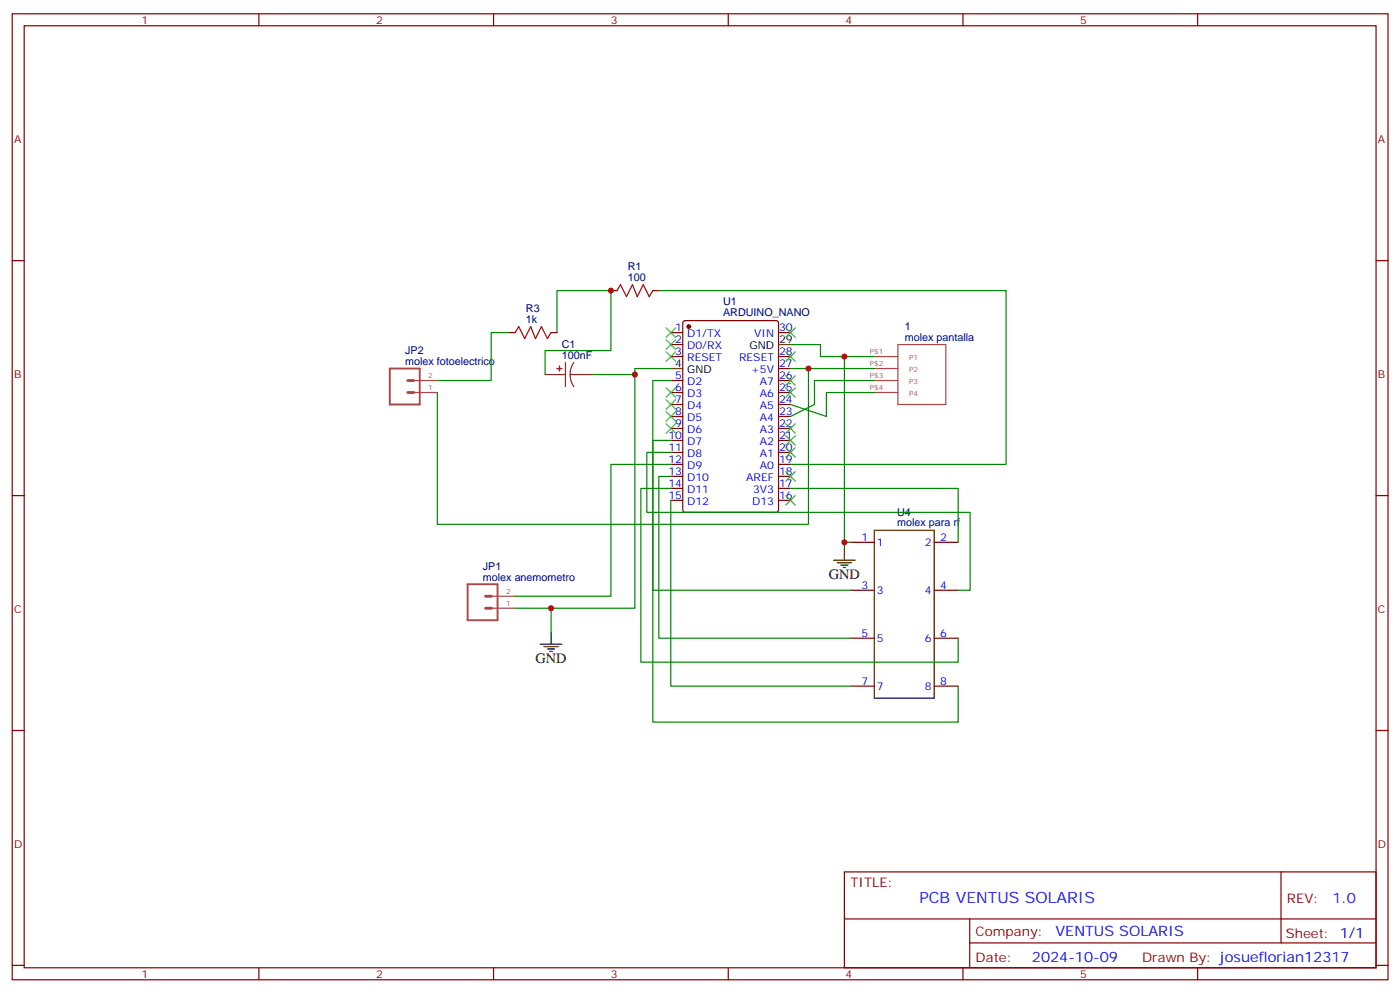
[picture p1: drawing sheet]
<svg xmlns="http://www.w3.org/2000/svg" width="412mm" height="292mm" viewBox="0 0 412 292" stroke-linecap="round" stroke-linejoin="round" font-family="sans-serif">
<g fill="none" stroke="#870000" stroke-width=".35">
<path d="M3.6 4.1h405.3v284.3h-405.3zM7.1 7.6h398.3v277.3h-398.3zM76.3 4.1v3.5M145.4 4.1v3.5M214.6 4.1v3.5M283.7 4.1v3.5M352.8 4.1v3.5M3.6 76.7h3.5M405.4 76.7h3.5M150 97.9h1.8M162.3 97.9h1.8M180 85.5h1.8"/>
<path d="M192.3 85.5h1.8M197.6 97.9h3.6M201.4 94.6l.5-.2h26.8l.6 .4 .1 55.3-.5 .7h-27l-.7-.4v-55.3zM229.4 97.9h3.5M197.6 101.4h3.6M197.6 105h3.6M197.6 112h3.6M197.6 115.5h3.6M197.6 119.1h3.6M229.4 105h3.5M229.4 112h3.5M229.4 115.5h3.5"/>
<path d="M229.4 119.1h3.5M229.4 108.5h3.5M197.6 122.6h3.6M197.6 126.1h3.6M197.6 129.6h3.6M197.6 133.2h3.6M197.6 136.7h3.6M229.4 122.6h3.5M229.4 126.1h3.5M229.4 129.6h3.5M229.4 133.2h3.5M229.4 136.7h3.5"/>
<path d="M3.6 145.9h3.5M197.6 140.2h3.6M197.6 143.8h3.6M197.6 147.3h3.6M229.4 140.2h3.5M229.4 143.8h3.5M229.4 147.3h3.5M250.5 159.6h7.1M275.2 159.6h7.1M405.4 145.9h3.5M250.5 173.7h7.1M275.2 173.7h7.1"/>
<path d="M250.5 187.9h7.1M275.2 187.9h7.1M3.6 215h3.5M250.5 202h7.1M275.2 202h7.1M405.4 215h3.5M248.8 256.6h156.6v28.3h-156.6zM377.4 256.7v20.8M248.8 270.5h156.5M285.7 277.5h119.6M285.7 270.5v14.1M3.6 284.2h3.5"/>
<path d="M76.3 284.9v3.5M145.4 284.9v3.5M214.6 284.9v3.5M283.7 284.9v3.5M352.8 284.9v3.5M405.4 284.2h3.5"/>
</g>
<circle cx="202.9" cy="96.1" r=".53" fill="#870000" stroke="#870000" stroke-width=".35"/>
<g fill="none" stroke="#000" stroke-width=".35">
<path d="M197.6 108.5h3.6M229.4 101.4h3.5M257.6 156.1h17.6v49.4h-17.6zM245.6 164.9h6.4M246.7 165.6h4.2M247.7 166.3h2.1M248.4 167h.7M248.8 161.4v3.5M159.2 189.6h6.3M160.2 190.3h4.3M161.3 191h2.1M162 191.7h.7"/>
<path d="M162.3 186.1v3.5"/>
</g>
<path d="M114.8 108.5h8.9v10.6h-8.9zM137.8 172h8.8v10.6h-8.8z" fill="none" stroke="#a64a4a" stroke-width=".56"/>
<path d="M120.1 112h1.8M120.1 115.5h1.8M143.1 175.5h1.7M143.1 179h1.7" fill="none" stroke="#a64a4a" stroke-width=".85"/>
<path d="M121.9 115.5h6.9M121.9 112h6.9M257.6 115.5h6.9M257.6 112h6.9M257.6 105h6.9M257.6 108.5h6.9M264.5 101.4h14.2v17.7h-14.2zM144.8 179h7M144.8 175.5h7" fill="none" stroke="#a64a4a" stroke-width=".35"/>
<g fill="none" stroke="#008700" stroke-width=".35">
<path d="M150 97.9h-5.3v14.1h-15.9M164.1 97.9v-12.4h15.9v17.7h-19.4v7M194.1 85.5h102.3v51.2h-63.5M174.7 110.2h12.3M197.6 108.5h-10.6v70.5h-35.2M197.6 112h-5.3v100.5h90v-10.5M232.9 101.4h8.8v3.6h15.9M232.9 108.5h24.7M238.2 108.5v45.8h-109.4v-38.8M248.8 105v54.6h1.7M257.6 112h-17.6v7.1l-7.1 3.5M257.6 115.5h-14.1v7.1l-10.6-3.5"/>
<path d="M197.6 136.7h-17.6v38.8h-28.2M197.6 129.6h-5.3v44.1h58.2M197.6 133.2h-7v17.6h95.2v22.9h-3.5M197.6 143.8h-8.8v51.1h93.5v-7M197.6 147.3v54.7h52.9M197.6 140.2h-3.5v47.7h56.4M232.9 143.8h49.4v15.8M248.8 159.6v1.8M162.3 179v7.1"/>
</g>
<g fill="none" stroke="#3c3" stroke-width=".35">
<path d="M196.2 96.5l2.8 2.8M199 96.5l-2.8 2.8M231.5 96.5l2.8 2.8M234.3 96.5l-2.8 2.8M196.2 100l2.8 2.8M196.2 103.5l2.8 2.9M196.2 114.1l2.8 2.8M196.2 117.7l2.8 2.8M199 100l-2.8 2.8M199 103.5l-2.8 2.9M199 114.1l-2.8 2.8M199 117.7l-2.8 2.8"/>
<path d="M231.5 114.1l2.8 2.8M231.5 110.6l2.8 2.8M231.5 103.5l2.8 2.9M234.3 114.1l-2.8 2.8M234.3 110.6l-2.8 2.8M234.3 103.5l-2.8 2.9M196.2 121.2l2.8 2.8M196.2 124.7l2.8 2.8M199 121.2l-2.8 2.8M199 124.7l-2.8 2.8M231.5 131.8l2.8 2.8M231.5 138.8l2.8 2.8"/>
<path d="M231.5 128.2l2.8 2.9M231.5 124.7l2.8 2.8M234.3 138.8l-2.8 2.8M234.3 131.8l-2.8 2.8M234.3 128.2l-2.8 2.9M234.3 124.7l-2.8 2.8M231.5 145.9l2.8 2.8M234.3 145.9l-2.8 2.8"/>
</g>
<path d="M151.8 97.9l1-1.8 1.8 3.6 1.8-3.6 1.4 3.6 1.7-3.6 1.8 3.6 1-1.8M181.8 85.5l1-1.7 1.8 3.5 1.7-3.5 1.4 3.5 1.8-3.5 1.8 3.5 1-1.8" fill="none" stroke="#a10000" stroke-width=".35"/>
<path d="M160.6 110.2h6M166.6 106.7v7.1M168 110.2l.2 1.9 .9 1.7M168 110.2h6.7M169.1 106.7l-.9 1.7-.2 1.8" fill="none" stroke="#8c2424" stroke-width=".35"/>
<g fill="#8c2424" stroke="#8c2424" stroke-width=".35">
<path d="M164.8 107.8l.1 1.4z"/>
<path d="M164.1 108.5h1.4z"/>
</g>
<g fill="#c00">
<circle cx="180" cy="85.5" r=".88"/>
<circle cx="248.8" cy="105" r=".88"/>
<circle cx="248.8" cy="159.6" r=".88"/>
<circle cx="162.3" cy="179" r=".88"/>
<circle cx="238.2" cy="108.5" r=".88"/>
<circle cx="187" cy="110.2" r=".88"/>
</g>
<text font-size="4.6" fill="#00f" x="270.9" y="265.7">PCB VENTUS SOLARIS</text>
<g font-size="4.2">
<text x="244.2" y="170.6">GND</text>
<text x="157.8" y="195.3">GND</text>
</g>
<g font-size="4.2" fill="#00f">
<text x="392.6" y="265.9">1.0</text>
<text x="311" y="275.5">VENTUS SOLARIS</text>
<text x="304" y="283.3">2024-10-09</text>
</g>
<g font-size="3.9" fill="#800">
<text x="250.5" y="261.2">TITLE:</text>
<text x="379.2" y="265.9">REV:</text>
<text x="287.5" y="275.4">Company:</text>
<text x="378.8" y="276">Sheet: 1/1</text>
<text x="287.5" y="283.1">Date:</text>
<text x="336.5" y="283.2">Drawn By: josueflorian12317</text>
</g>
<g font-size="3.2" fill="#800">
<text x="41.7" y="7.1">1</text>
<text x="110.8" y="7.1">2</text>
<text x="180" y="7.1">3</text>
<text x="249.1" y="7.1">4</text>
<text x="318.3" y="7.1">5</text>
<text x="4.1" y="42.2">A</text>
<text x="405.9" y="42.2">A</text>
<text x="4.1" y="111.3">B</text>
<text x="405.9" y="111.3">B</text>
<text x="4.1" y="180.4">C</text>
<text x="405.9" y="180.4">C</text>
<text x="4.1" y="249.6">D</text>
<text x="405.9" y="249.6">D</text>
<text x="41.7" y="287.9">1</text>
<text x="110.8" y="287.9">2</text>
<text x="180" y="287.9">3</text>
<text x="249.1" y="287.9">4</text>
<text x="318.3" y="287.9">5</text>
</g>
<g font-size="3.2" fill="#000080">
<text x="184.9" y="82.7">100</text>
<text x="184.9" y="79.6">R1</text>
<text x="213" y="89.8">U1</text>
<text x="155" y="95.1">1k</text>
<text x="155" y="92">R3</text>
<text x="213" y="92.9">ARDUINO_NANO</text>
<text x="266.6" y="100.4">molex pantalla</text>
<text x="266.6" y="97.1">1</text>
<text x="119.4" y="107.4">molex fotoelectrico</text>
<text x="119.4" y="104.2">JP2</text>
<text x="165.5" y="105.7">100nF</text>
<text x="165.5" y="102.5">C1</text>
<text x="264.3" y="155">molex para rf</text>
<text x="264.3" y="151.8">U4</text>
<text x="142.3" y="167.7">JP1</text>
<text x="142.3" y="170.9">molex anemometro</text>
</g>
<g font-size="3.2" fill="#00f">
<text x="199" y="97.5">1</text>
<text x="199" y="101.1">2</text>
<text x="202.5" y="99.3">D1/TX</text>
<text x="222.2" y="99.3">VIN</text>
<text x="229.6" y="97.5">30</text>
<text x="199" y="104.6">3</text>
<text x="202.5" y="102.8">D0/RX</text>
<text x="202.5" y="106.4">RESET</text>
<text x="217.7" y="106.4">RESET</text>
<text x="229.6" y="104.6">28</text>
<text x="199" y="111.7">5</text>
<text x="202.5" y="113.4">D2</text>
<text x="221.3" y="109.9">+5V</text>
<text x="223.9" y="113.4">A7</text>
<text x="229.6" y="111.7">26</text>
<text x="229.6" y="108.1">27</text>
<text x="199" y="115.2">6</text>
<text x="199" y="118.7">7</text>
<text x="202.5" y="116.9">D3</text>
<text x="223.9" y="116.9">A6</text>
<text x="229.6" y="118.7">24</text>
<text x="229.6" y="115.2">25</text>
<text x="199" y="122.2">8</text>
<text x="199" y="125.8">9</text>
<text x="202.5" y="120.5">D4</text>
<text x="202.5" y="124">D5</text>
<text x="223.9" y="124">A4</text>
<text x="223.9" y="120.5">A5</text>
<text x="229.6" y="125.8">22</text>
<text x="229.6" y="122.2">23</text>
<text x="196.9" y="129.3">10</text>
<text x="202.5" y="127.5">D6</text>
<text x="202.5" y="131.1">D7</text>
<text x="223.9" y="131.1">A2</text>
<text x="223.9" y="127.5">A3</text>
<text x="229.6" y="129.3">21</text>
<text x="196.9" y="132.8">11</text>
<text x="196.9" y="136.3">12</text>
<text x="202.5" y="134.6">D8</text>
<text x="223.9" y="134.6">A1</text>
<text x="229.6" y="136.3">19</text>
<text x="229.6" y="132.8">20</text>
<text x="196.9" y="139.9">13</text>
<text x="196.9" y="143.4">14</text>
<text x="202.5" y="138.1">D9</text>
<text x="202.5" y="141.6">D10</text>
<text x="219.9" y="141.6">AREF</text>
<text x="223.9" y="138.1">A0</text>
<text x="229.6" y="143.4">17</text>
<text x="229.6" y="139.9">18</text>
<text x="196.9" y="146.9">15</text>
<text x="202.5" y="145.2">D11</text>
<text x="202.5" y="148.7">D12</text>
<text x="221.6" y="148.7">D13</text>
<text x="221.9" y="145.2">3V3</text>
<text x="229.6" y="146.9">16</text>
<text x="253.8" y="159.3">1</text>
<text x="258.3" y="160.7">1</text>
<text x="272.5" y="160.7">2</text>
<text x="277" y="159.3">2</text>
<text x="253.8" y="173.4">3</text>
<text x="277" y="173.4">4</text>
<text x="258.3" y="174.8">3</text>
<text x="272.5" y="174.8">4</text>
<text x="253.8" y="187.5">5</text>
<text x="258.3" y="188.9">5</text>
<text x="272.5" y="188.9">6</text>
<text x="277" y="187.5">6</text>
<text x="253.8" y="201.6">7</text>
<text x="258.3" y="203">7</text>
<text x="272.5" y="203">8</text>
<text x="277" y="201.6">8</text>
</g>
<g font-size="3.2">
<text x="229.6" y="101.1">29</text>
<text x="220.8" y="102.8">GND</text>
<text x="199" y="108.1">4</text>
<text x="202.5" y="109.9">GND</text>
</g>
<g font-size="2.1" fill="#a54b4b">
<text x="256.3" y="104.3">P$1</text>
<text x="256.3" y="107.8">P$2</text>
<text x="267.9" y="106">P1</text>
<text x="126.2" y="111.3">2</text>
<text x="256.3" y="111.3">P$3</text>
<text x="267.9" y="109.5">P2</text>
<text x="267.9" y="113">P3</text>
<text x="126.2" y="114.8">1</text>
<text x="256.3" y="114.8">P$4</text>
<text x="267.9" y="116.6">P4</text>
<text x="149.1" y="178.3">1</text>
<text x="149.1" y="174.8">2</text>
</g>
</svg>
